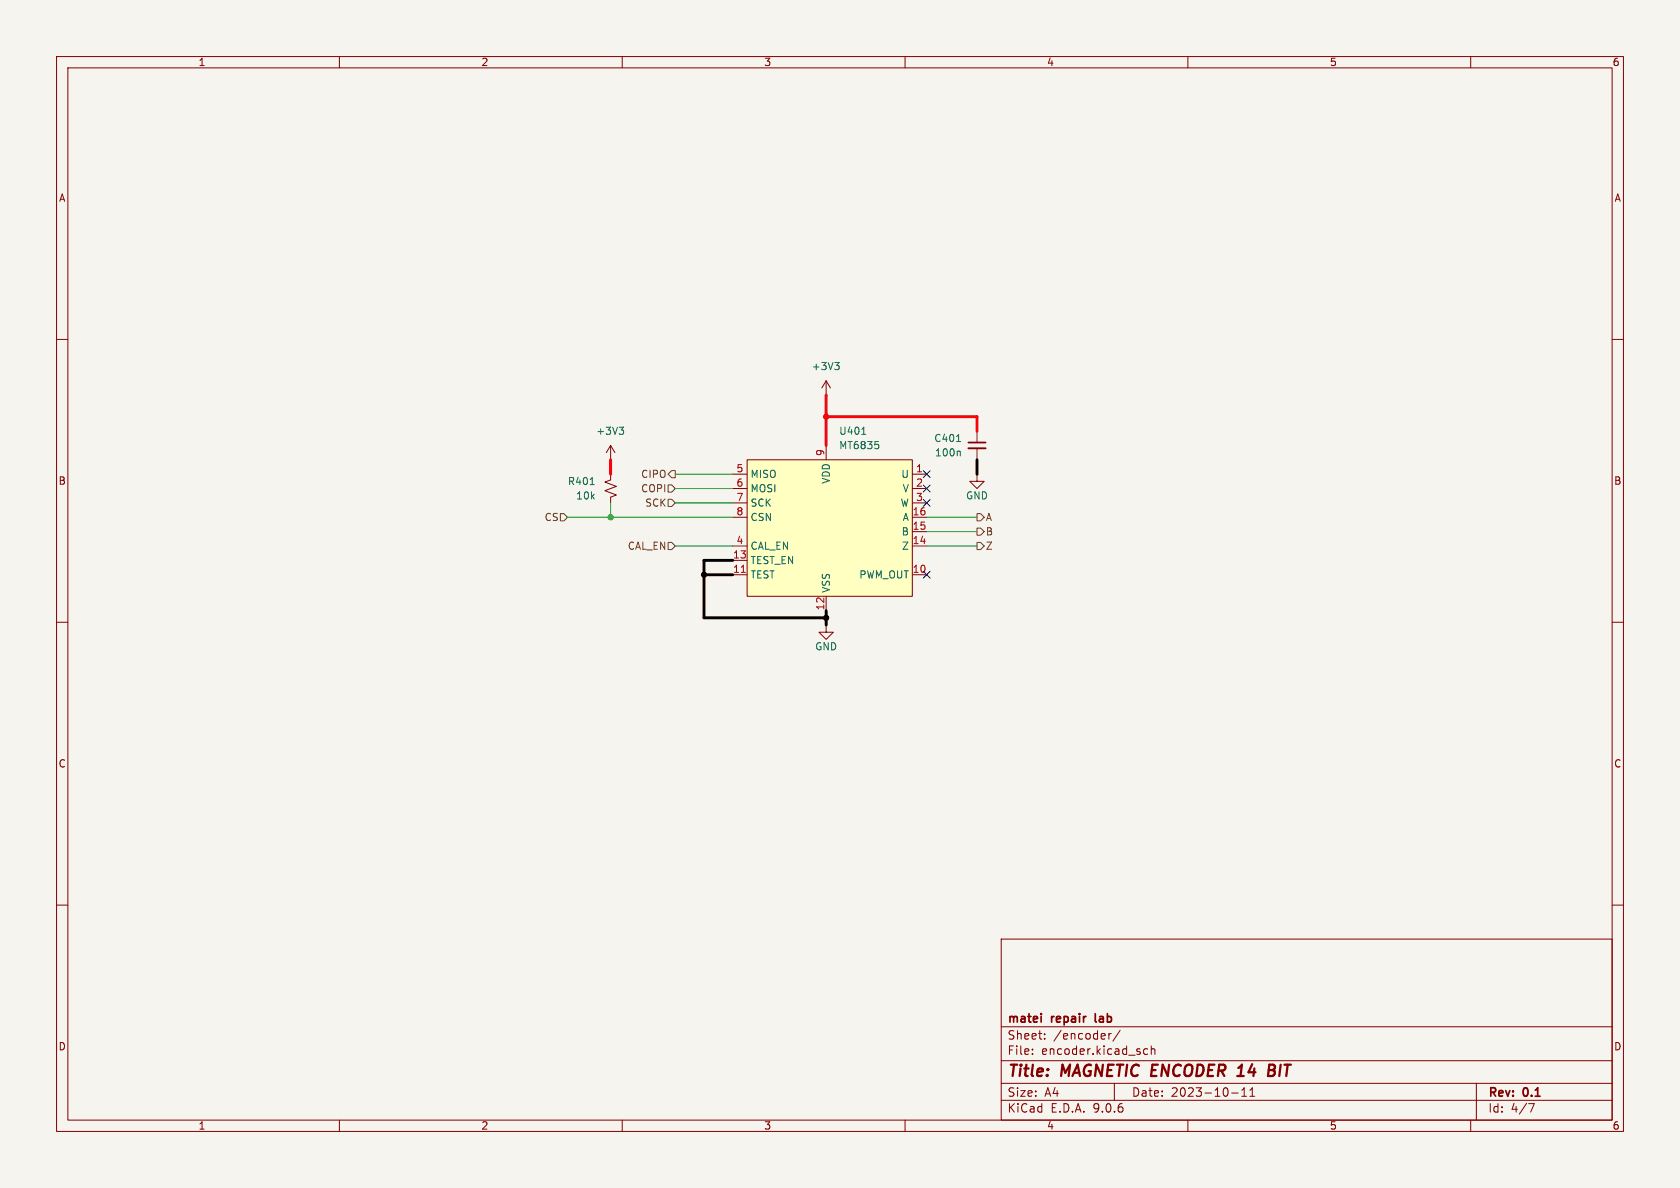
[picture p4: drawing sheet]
(kicad_sch
 (version 20250114)
 (generator "eeschema")
 (generator_version "9.0")
 (paper "A4")
 (title_block
  (title "MAGNETIC ENCODER 14 BIT")
  (date "2023-10-11")
  (rev "0.1")
  (company "matei repair lab"))
 (lib_symbols
  (symbol "lemon-pepper-symbols:C_Small"
   (pin_numbers (hide yes))
   (pin_names
    (offset 0.254) (hide yes)) (exclude_from_sim no) (in_bom yes) (on_board yes)
   (property "Reference" "C" (at 0.254 1.778 0) (effects (font (size 1.27 1.27)) (justify left)))
   (property "Value" "C_Small" (at 0.254 -2.032 0) (effects (font (size 1.27 1.27)) (justify left)))
   (property "Footprint" "" (at 0 0 0) (effects (font (size 1.27 1.27)) (hide yes)))
   (property "Datasheet" "~" (at 0 0 0) (effects (font (size 1.27 1.27)) (hide yes)))
   (property "Description" "Unpolarized capacitor, small symbol" (at 0 0 0) (effects (font (size 1.27 1.27)) (hide yes)))
   (symbol "C_Small_0_1"
    (polyline (pts (xy -1.524 0.508) (xy 1.524 0.508)) (stroke (width 0.3048) (type default)) (fill (type none)))
    (polyline (pts (xy -1.524 -0.508) (xy 1.524 -0.508)) (stroke (width 0.3302) (type default)) (fill (type none))))
   (symbol "C_Small_1_1"
    (pin passive line (at 0 2.54 270) (length 2.032) (name "~" (effects (font (size 1.27 1.27)))) (number "1" (effects (font (size 1.27 1.27)))))
    (pin passive line (at 0 -2.54 90) (length 2.032) (name "~" (effects (font (size 1.27 1.27)))) (number "2" (effects (font (size 1.27 1.27))))))
   (embedded_fonts no))
  (symbol "lemon-pepper-symbols:MT6835" (exclude_from_sim no) (in_bom yes) (on_board yes)
   (property "Reference" "U" (at 0 6.35 0) (effects (font (size 1.27 1.27))))
   (property "Value" "MT6835" (at 0 2.54 0) (effects (font (size 1.27 1.27))))
   (property "Footprint" "matei:MagnTek TSSOP-16-1EP_4.4x5mm_P0.65mm" (at 0 0 0) (effects (font (size 1.27 1.27)) (hide yes)))
   (property "Datasheet" "http://www.magntek.com.cn/upload/MT6835_Rev.1.2.pdf" (at 0 0 0) (effects (font (size 1.27 1.27)) (hide yes)))
   (property "Description" "" (at 0 0 0) (effects (font (size 1.27 1.27)) (hide yes)))
   (symbol "MT6835_0_0"
    (pin output line (at -16.51 12.7 0) (length 2.54) (name "MISO" (effects (font (size 1.27 1.27)))) (number "5" (effects (font (size 1.27 1.27)))))
    (pin input line (at -16.51 10.16 0) (length 2.54) (name "MOSI" (effects (font (size 1.27 1.27)))) (number "6" (effects (font (size 1.27 1.27)))))
    (pin input line (at -16.51 7.62 0) (length 2.54) (name "SCK" (effects (font (size 1.27 1.27)))) (number "7" (effects (font (size 1.27 1.27)))))
    (pin input line (at -16.51 5.08 0) (length 2.54) (name "CSN" (effects (font (size 1.27 1.27)))) (number "8" (effects (font (size 1.27 1.27)))))
    (pin input line (at -16.51 0 0) (length 2.54) (name "CAL_EN" (effects (font (size 1.27 1.27)))) (number "4" (effects (font (size 1.27 1.27)))))
    (pin output line (at 17.78 12.7 180) (length 2.54) (name "U" (effects (font (size 1.27 1.27)))) (number "1" (effects (font (size 1.27 1.27)))))
    (pin output line (at 17.78 10.16 180) (length 2.54) (name "V" (effects (font (size 1.27 1.27)))) (number "2" (effects (font (size 1.27 1.27)))))
    (pin output line (at 17.78 7.62 180) (length 2.54) (name "W" (effects (font (size 1.27 1.27)))) (number "3" (effects (font (size 1.27 1.27)))))
    (pin output line (at 17.78 5.08 180) (length 2.54) (name "A" (effects (font (size 1.27 1.27)))) (number "16" (effects (font (size 1.27 1.27)))))
    (pin output line (at 17.78 2.54 180) (length 2.54) (name "B" (effects (font (size 1.27 1.27)))) (number "15" (effects (font (size 1.27 1.27)))))
    (pin output line (at 17.78 0 180) (length 2.54) (name "Z" (effects (font (size 1.27 1.27)))) (number "14" (effects (font (size 1.27 1.27)))))
    (pin output line (at 17.78 -5.08 180) (length 2.54) (name "PWM_OUT" (effects (font (size 1.27 1.27)))) (number "10" (effects (font (size 1.27 1.27))))))
   (symbol "MT6835_0_1"
    (rectangle (start -13.97 15.24) (end 15.24 -8.89) (stroke (width 0.1524) (type default)) (fill (type background))))
   (symbol "MT6835_1_0"
    (pin input line (at -16.51 -2.54 0) (length 2.54) (name "TEST_EN" (effects (font (size 1.27 1.27)))) (number "13" (effects (font (size 1.27 1.27)))))
    (pin input line (at -16.51 -5.08 0) (length 2.54) (name "TEST" (effects (font (size 1.27 1.27)))) (number "11" (effects (font (size 1.27 1.27)))))
    (pin power_in line (at 0 17.78 270) (length 2.54) (name "VDD" (effects (font (size 1.27 1.27)))) (number "9" (effects (font (size 1.27 1.27)))))
    (pin power_in line (at 0 -11.43 90) (length 2.54) (name "VSS" (effects (font (size 1.27 1.27)))) (number "12" (effects (font (size 1.27 1.27))))))
   (embedded_fonts no))
  (symbol "lemon-pepper-symbols:R_Small_US"
   (pin_numbers (hide yes))
   (pin_names
    (offset 0.254) (hide yes)) (exclude_from_sim no) (in_bom yes) (on_board yes)
   (property "Reference" "R" (at 0.762 0.508 0) (effects (font (size 1.27 1.27)) (justify left)))
   (property "Value" "R_Small_US" (at 0.762 -1.016 0) (effects (font (size 1.27 1.27)) (justify left)))
   (property "Footprint" "" (at 0 0 0) (effects (font (size 1.27 1.27)) (hide yes)))
   (property "Datasheet" "~" (at 0 0 0) (effects (font (size 1.27 1.27)) (hide yes)))
   (property "Description" "Resistor, small US symbol" (at 0 0 0) (effects (font (size 1.27 1.27)) (hide yes)))
   (symbol "R_Small_US_1_1"
    (polyline (pts (xy 0 1.524) (xy 1.016 1.143) (xy 0 0.762) (xy -1.016 0.381) (xy 0 0)) (stroke (width 0) (type default)) (fill (type none)))
    (polyline (pts (xy 0 0) (xy 1.016 -0.381) (xy 0 -0.762) (xy -1.016 -1.143) (xy 0 -1.524)) (stroke (width 0) (type default)) (fill (type none)))
    (pin passive line (at 0 2.54 270) (length 1.016) (name "~" (effects (font (size 1.27 1.27)))) (number "1" (effects (font (size 1.27 1.27)))))
    (pin passive line (at 0 -2.54 90) (length 1.016) (name "~" (effects (font (size 1.27 1.27)))) (number "2" (effects (font (size 1.27 1.27))))))
   (embedded_fonts no))
  (symbol "power:+3V3"
   (power)
   (pin_numbers (hide yes))
   (pin_names
    (offset 0) (hide yes)) (exclude_from_sim no) (in_bom yes) (on_board yes)
   (property "Reference" "#PWR" (at 0 -3.81 0) (effects (font (size 1.27 1.27)) (hide yes)))
   (property "Value" "+3V3" (at 0 3.556 0) (effects (font (size 1.27 1.27))))
   (property "Footprint" "" (at 0 0 0) (effects (font (size 1.27 1.27)) (hide yes)))
   (property "Datasheet" "" (at 0 0 0) (effects (font (size 1.27 1.27)) (hide yes)))
   (property "Description" "Power symbol creates a global label with name \"+3V3\"" (at 0 0 0) (effects (font (size 1.27 1.27)) (hide yes)))
   (symbol "+3V3_0_1"
    (polyline (pts (xy -0.762 1.27) (xy 0 2.54)) (stroke (width 0) (type default)) (fill (type none)))
    (polyline (pts (xy 0 2.54) (xy 0.762 1.27)) (stroke (width 0) (type default)) (fill (type none)))
    (polyline (pts (xy 0 0) (xy 0 2.54)) (stroke (width 0) (type default)) (fill (type none))))
   (symbol "+3V3_1_1"
    (pin power_in line (at 0 0 90) (length 0) (name "~" (effects (font (size 1.27 1.27)))) (number "1" (effects (font (size 1.27 1.27))))))
   (embedded_fonts no))
  (symbol "power:GND"
   (power)
   (pin_numbers (hide yes))
   (pin_names
    (offset 0) (hide yes)) (exclude_from_sim no) (in_bom yes) (on_board yes)
   (property "Reference" "#PWR" (at 0 -6.35 0) (effects (font (size 1.27 1.27)) (hide yes)))
   (property "Value" "GND" (at 0 -3.81 0) (effects (font (size 1.27 1.27))))
   (property "Footprint" "" (at 0 0 0) (effects (font (size 1.27 1.27)) (hide yes)))
   (property "Datasheet" "" (at 0 0 0) (effects (font (size 1.27 1.27)) (hide yes)))
   (property "Description" "Power symbol creates a global label with name \"GND\" , ground" (at 0 0 0) (effects (font (size 1.27 1.27)) (hide yes)))
   (symbol "GND_0_1"
    (polyline (pts (xy 0 0) (xy 0 -1.27) (xy 1.27 -1.27) (xy 0 -2.54) (xy -1.27 -1.27) (xy 0 -1.27)) (stroke (width 0) (type default)) (fill (type none))))
   (symbol "GND_1_1"
    (pin power_in line (at 0 0 270) (length 0) (name "~" (effects (font (size 1.27 1.27)))) (number "1" (effects (font (size 1.27 1.27))))))
   (embedded_fonts no)))
 (junction
  (at 146.05 109.22)
  (diameter 0)
  (color 0 0 0 0))
 (junction
  (at 146.05 73.66)
  (diameter 0)
  (color 0 0 0 0))
 (junction
  (at 107.95 91.44)
  (diameter 0)
  (color 0 0 0 0))
 (junction
  (at 124.46 101.6)
  (diameter 0)
  (color 0 0 0 0))
 (no_connect
  (at 163.83 83.82))
 (no_connect
  (at 163.83 101.6))
 (no_connect
  (at 163.83 86.36))
 (no_connect
  (at 163.83 88.9))
 (wire
  (pts (xy 119.38 88.9) (xy 129.54 88.9))
  (stroke (width 0) (type default)))
 (wire
  (pts (xy 146.05 109.22) (xy 146.05 110.49))
  (stroke (width 0) (type default)))
 (wire
  (pts (xy 146.05 73.66) (xy 172.72 73.66))
  (stroke (width 0) (type default)))
 (wire
  (pts (xy 124.46 109.22) (xy 146.05 109.22))
  (stroke (width 0) (type default)))
 (wire
  (pts (xy 146.05 73.66) (xy 146.05 78.74))
  (stroke (width 0) (type default)))
 (wire
  (pts (xy 119.38 86.36) (xy 129.54 86.36))
  (stroke (width 0) (type default)))
 (wire
  (pts (xy 129.54 99.06) (xy 124.46 99.06))
  (stroke (width 0) (type default)))
 (wire
  (pts (xy 163.83 93.98) (xy 172.72 93.98))
  (stroke (width 0) (type default)))
 (wire
  (pts (xy 107.95 88.9) (xy 107.95 91.44))
  (stroke (width 0) (type default)))
 (wire
  (pts (xy 119.38 83.82) (xy 129.54 83.82))
  (stroke (width 0) (type default)))
 (wire
  (pts (xy 100.33 91.44) (xy 107.95 91.44))
  (stroke (width 0) (type default)))
 (wire
  (pts (xy 124.46 101.6) (xy 129.54 101.6))
  (stroke (width 0) (type default)))
 (wire
  (pts (xy 146.05 69.85) (xy 146.05 73.66))
  (stroke (width 0) (type default)))
 (wire
  (pts (xy 107.95 91.44) (xy 129.54 91.44))
  (stroke (width 0) (type default)))
 (wire
  (pts (xy 119.38 96.52) (xy 129.54 96.52))
  (stroke (width 0) (type default)))
 (wire
  (pts (xy 172.72 73.66) (xy 172.72 76.2))
  (stroke (width 0) (type default)))
 (wire
  (pts (xy 163.83 91.44) (xy 172.72 91.44))
  (stroke (width 0) (type default)))
 (wire
  (pts (xy 124.46 99.06) (xy 124.46 101.6))
  (stroke (width 0) (type default)))
 (wire
  (pts (xy 163.83 96.52) (xy 172.72 96.52))
  (stroke (width 0) (type default)))
 (wire
  (pts (xy 172.72 81.28) (xy 172.72 83.82))
  (stroke (width 0) (type default)))
 (wire
  (pts (xy 124.46 101.6) (xy 124.46 109.22))
  (stroke (width 0) (type default)))
 (wire
  (pts (xy 107.95 81.28) (xy 107.95 83.82))
  (stroke (width 0) (type default)))
 (wire
  (pts (xy 146.05 107.95) (xy 146.05 109.22))
  (stroke (width 0) (type default)))
 (hierarchical_label "CIPO"
  (shape output)
  (at 119.38 83.82 180)
  (effects (font (size 1.27 1.27)) (justify right)))
 (hierarchical_label "Z"
  (shape output)
  (at 172.72 96.52 0)
  (effects (font (size 1.27 1.27)) (justify left)))
 (hierarchical_label "B"
  (shape output)
  (at 172.72 93.98 0)
  (effects (font (size 1.27 1.27)) (justify left)))
 (hierarchical_label "CAL_EN"
  (shape input)
  (at 119.38 96.52 180)
  (effects (font (size 1.27 1.27)) (justify right)))
 (hierarchical_label "SCK"
  (shape input)
  (at 119.38 88.9 180)
  (effects (font (size 1.27 1.27)) (justify right)))
 (hierarchical_label "A"
  (shape output)
  (at 172.72 91.44 0)
  (effects (font (size 1.27 1.27)) (justify left)))
 (hierarchical_label "COPI"
  (shape input)
  (at 119.38 86.36 180)
  (effects (font (size 1.27 1.27)) (justify right)))
 (hierarchical_label "CS"
  (shape input)
  (at 100.33 91.44 180)
  (effects (font (size 1.27 1.27)) (justify right)))
 (symbol
  (lib_id "power:GND")
  (at 146.05 110.49 0)
  (unit 1)
  (exclude_from_sim no)
  (in_bom yes)
  (on_board yes)
  (dnp no)
  (property "Reference" "#PWR0402" (at 146.05 116.84 0) (effects (font (size 1.27 1.27)) (hide yes)))
  (property "Value" "GND" (at 146.05 114.3 0) (effects (font (size 1.27 1.27))))
  (property "Footprint" "" (at 146.05 110.49 0) (effects (font (size 1.27 1.27)) (hide yes)))
  (property "Datasheet" "" (at 146.05 110.49 0) (effects (font (size 1.27 1.27)) (hide yes)))
  (property "Description" "Power symbol creates a global label with name \"GND\" , ground" (at 146.05 110.49 0) (effects (font (size 1.27 1.27)) (hide yes)))
  (pin "1")
  (instances (project "lemon-pepper" (path "" (reference "#PWR0402") (unit 1)))))
 (symbol
  (lib_id "power:GND")
  (at 172.72 83.82 0)
  (unit 1)
  (exclude_from_sim no)
  (in_bom yes)
  (on_board yes)
  (dnp no)
  (property "Reference" "#PWR0403" (at 172.72 90.17 0) (effects (font (size 1.27 1.27)) (hide yes)))
  (property "Value" "GND" (at 172.72 87.63 0) (effects (font (size 1.27 1.27))))
  (property "Footprint" "" (at 172.72 83.82 0) (effects (font (size 1.27 1.27)) (hide yes)))
  (property "Datasheet" "" (at 172.72 83.82 0) (effects (font (size 1.27 1.27)) (hide yes)))
  (property "Description" "Power symbol creates a global label with name \"GND\" , ground" (at 172.72 83.82 0) (effects (font (size 1.27 1.27)) (hide yes)))
  (pin "1")
  (instances (project "lemon-pepper" (path "" (reference "#PWR0403") (unit 1)))))
 (symbol
  (lib_id "power:+3V3")
  (at 146.05 69.85 0)
  (unit 1)
  (exclude_from_sim no)
  (in_bom yes)
  (on_board yes)
  (dnp no)
  (fields_autoplaced yes)
  (property "Reference" "#PWR0401" (at 146.05 73.66 0) (effects (font (size 1.27 1.27)) (hide yes)))
  (property "Value" "+3V3" (at 146.05 64.77 0) (effects (font (size 1.27 1.27))))
  (property "Footprint" "" (at 146.05 69.85 0) (effects (font (size 1.27 1.27)) (hide yes)))
  (property "Datasheet" "" (at 146.05 69.85 0) (effects (font (size 1.27 1.27)) (hide yes)))
  (property "Description" "Power symbol creates a global label with name \"+3V3\"" (at 146.05 69.85 0) (effects (font (size 1.27 1.27)) (hide yes)))
  (pin "1")
  (instances (project "lemon-pepper" (path "" (reference "#PWR0401") (unit 1)))))
 (symbol
  (lib_id "lemon-pepper-symbols:R_Small_US")
  (at 107.95 86.36 0)
  (mirror y)
  (unit 1)
  (exclude_from_sim no)
  (in_bom yes)
  (on_board yes)
  (dnp no)
  (property "Reference" "R401" (at 105.41 85.09 0) (effects (font (size 1.27 1.27)) (justify left)))
  (property "Value" "10k" (at 105.41 87.63 0) (effects (font (size 1.27 1.27)) (justify left)))
  (property "Footprint" "lemon-pepper-footprints:R_0402_1005Metric" (at 107.95 86.36 0) (effects (font (size 1.27 1.27)) (hide yes)))
  (property "Datasheet" "~" (at 107.95 86.36 0) (effects (font (size 1.27 1.27)) (hide yes)))
  (property "Description" "Resistor, small US symbol" (at 107.95 86.36 0) (effects (font (size 1.27 1.27)) (hide yes)))
  (property "LCSC ID" "C25744" (at 107.95 86.36 0) (effects (font (size 1.27 1.27)) (hide yes)))
  (pin "1")
  (pin "2")
  (instances (project "lemon-pepper" (path "" (reference "R401") (unit 1))) (project "stm32g431-mt6701-stspin233" (path "" (reference "R?") (unit 1)) (path "" (reference "R203") (unit 1)))))
 (symbol
  (lib_id "lemon-pepper-symbols:C_Small")
  (at 172.72 78.74 0)
  (unit 1)
  (exclude_from_sim no)
  (in_bom yes)
  (on_board yes)
  (dnp no)
  (property "Reference" "C401" (at 170.18 77.4763 0) (effects (font (size 1.27 1.27)) (justify right)))
  (property "Value" "100n" (at 170.18 80.0163 0) (effects (font (size 1.27 1.27)) (justify right)))
  (property "Footprint" "lemon-pepper-footprints:C_0402_1005Metric" (at 172.72 78.74 0) (effects (font (size 1.27 1.27)) (hide yes)))
  (property "Datasheet" "~" (at 172.72 78.74 0) (effects (font (size 1.27 1.27)) (hide yes)))
  (property "Description" "Unpolarized capacitor, small symbol" (at 172.72 78.74 0) (effects (font (size 1.27 1.27)) (hide yes)))
  (property "LCSC ID" "C307331" (at 172.72 78.74 0) (effects (font (size 1.27 1.27)) (hide yes)))
  (pin "1")
  (pin "2")
  (instances (project "lemon-pepper" (path "" (reference "C401") (unit 1)))))
 (symbol
  (lib_id "power:+3V3")
  (at 107.95 81.28 0)
  (unit 1)
  (exclude_from_sim no)
  (in_bom yes)
  (on_board yes)
  (dnp no)
  (fields_autoplaced yes)
  (property "Reference" "#PWR0404" (at 107.95 85.09 0) (effects (font (size 1.27 1.27)) (hide yes)))
  (property "Value" "+3V3" (at 107.95 76.2 0) (effects (font (size 1.27 1.27))))
  (property "Footprint" "" (at 107.95 81.28 0) (effects (font (size 1.27 1.27)) (hide yes)))
  (property "Datasheet" "" (at 107.95 81.28 0) (effects (font (size 1.27 1.27)) (hide yes)))
  (property "Description" "Power symbol creates a global label with name \"+3V3\"" (at 107.95 81.28 0) (effects (font (size 1.27 1.27)) (hide yes)))
  (pin "1")
  (instances (project "lemon-pepper" (path "" (reference "#PWR0404") (unit 1))) (project "stm32g431-mt6701-stspin233" (path "" (reference "#PWR0107") (unit 1)) (path "" (reference "#PWR0203") (unit 1)))))
 (symbol
  (lib_id "lemon-pepper-symbols:MT6835")
  (at 146.05 96.52 0)
  (unit 1)
  (exclude_from_sim no)
  (in_bom yes)
  (on_board yes)
  (dnp no)
  (fields_autoplaced yes)
  (property "Reference" "U401" (at 148.2441 76.2 0) (effects (font (size 1.27 1.27)) (justify left)))
  (property "Value" "MT6835" (at 148.2441 78.74 0) (effects (font (size 1.27 1.27)) (justify left)))
  (property "Footprint" "lemon-pepper-footprints:TSSOP-16_4.4x5mm_P0.65mm" (at 146.05 96.52 0) (effects (font (size 1.27 1.27)) (hide yes)))
  (property "Datasheet" "http://www.magntek.com.cn/upload/MT6835_Rev.1.2.pdf" (at 146.05 96.52 0) (effects (font (size 1.27 1.27)) (hide yes)))
  (property "Description" "" (at 146.05 96.52 0) (effects (font (size 1.27 1.27)) (hide yes)))
  (property "LCSC ID" "C2932578" (at 146.05 96.52 0) (effects (font (size 1.27 1.27)) (hide yes)))
  (pin "1")
  (pin "10")
  (pin "14")
  (pin "15")
  (pin "16")
  (pin "2")
  (pin "3")
  (pin "4")
  (pin "5")
  (pin "6")
  (pin "7")
  (pin "8")
  (pin "11")
  (pin "12")
  (pin "13")
  (pin "9")
  (instances (project "lemon-pepper" (path "" (reference "U401") (unit 1))))))
